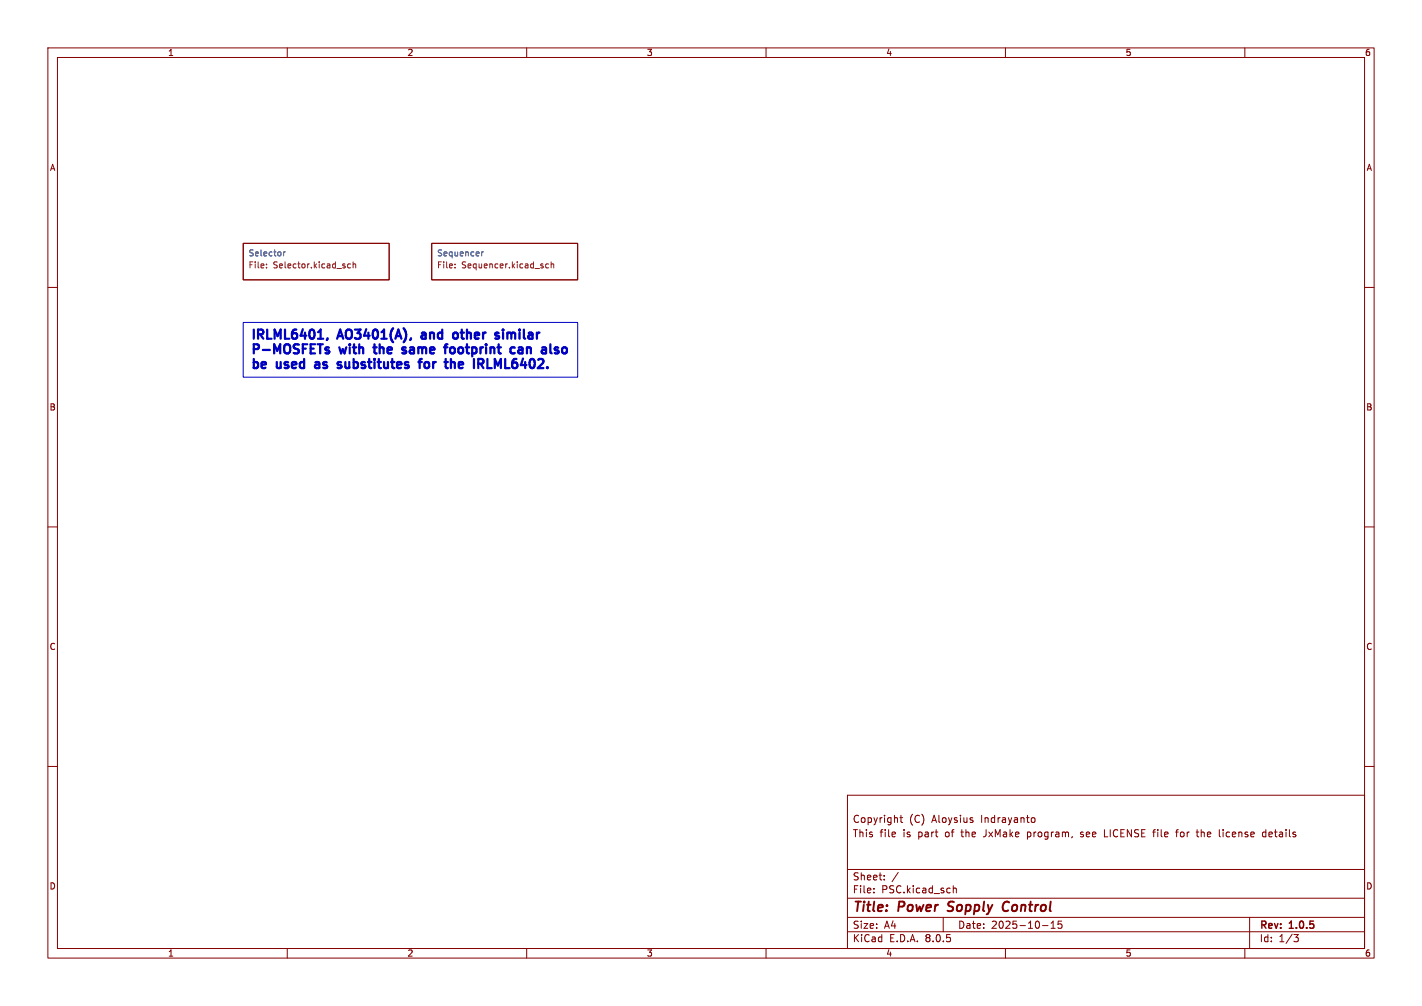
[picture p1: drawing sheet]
<svg xmlns="http://www.w3.org/2000/svg" width="297mm" height="210mm" viewBox="0 0 297 210" stroke-linecap="round" stroke-linejoin="round" font-family="sans-serif">
<g fill="none" stroke="#840000" stroke-width=".21">
<path d="M10 10h277v190h-277zM12 12h273v186h-273zM60 10v2M110 10v2M160 10v2M210 10v2M260 10v2M10 60h2M50.8 50.8h30.5v7.6h-30.5zM90.2 50.8h30.4v7.6h-30.4zM285 60h2M10 110h2"/>
<path d="M285 110h2M10 160h2M285 160h2M177 166h108v32h-108zM188 170.7h.5M188.2 170.2v1.3l.3 .2M203 171.2l.2 .2-.2 .3M203 170.7l.2 .1M214.6 173.7v1.5M214.6 174.6l.1 .1M214.7 173.7l-.1 .1M215.5 170.8l.4-.1 .3 .3-.2 .6h-.5"/>
<path d="M225.7 174.6l.4 .1M225.9 173.7l-.2 .2 .2 .3M230.7 173.2v1.5h.7M240.7 173.7h.6M241.3 173.2l-.3 .1M245.5 173.7h.6M246.1 173.2l-.4 .2v1.3M249.8 173.7h.6M250.1 174.6l.3 .1M255.5 173.2v.1M255.5 173.7v1M264.4 173.8l-.4-.1-.3 .3 .1 .6h.6"/>
<path d="M264.4 173.2v1.5M60 198v2M110 198v2M160 198v2M177 194.5h108M177 191.5h108M177 187.5h108M177 181.5h108M182.5 186.3v.1M182.5 185.5v.1M184.7 183.6v.1M184.7 182.8v.1"/>
<path d="M187.6 182.1l-1.3 2M197 191.5v3M199.1 184.9v1.5M199.1 185.5l.2-.1 .4 .1v.9M210 198v2M217.7 193.2h1.2M219.5 193.8h.9M219.5 192.7l.5-.4v1.5M221.7 192.3h-.7v.7l.2-.1h.5l.1 .3-.1 .5-.2 .1-.5-.1M260 198v2M261 191.5v6.5M270.2 195.1h1l-.5 .6 .4 .1 .1 .5-.3 .3h-.4"/>
</g>
<path d="M197.9 190.1l.3 .1M198.2 188.4l-.1 .6M210.4 188.2a1.07 1.07 0 0 0-1 .8 1.07 1.07 0 0 0 .6 1.2l.5-.1" fill="none" stroke="#840000" stroke-width=".4"/>
<path d="M59.2 52.6v.8M59.6 52.6l-.4 .2M100.6 52.6v.8M101 52.6l-.4 .2" fill="none" stroke="#006464" stroke-width=".21"/>
<path d="M55.7 55.8v.1M55.7 55.1v.2M73.2 55.1h-.4l-.2 .2 .1 .6h.5M73.7 55.2l.5-.1 .1 .8M73.7 54.7v1.2M95 55.8v.1M95 55.1v.2M114.6 55.1h-.4l-.2 .2 .1 .6h.5M115.1 55.2l.5-.1 .1 .8M115.1 54.7v1.2" fill="none" stroke="#725600" stroke-width=".21"/>
<path d="M50.8 67.3h69.8v11.4h-69.8z" fill="none" stroke="#0000c2" stroke-width=".21"/>
<g fill="none" stroke="#0000c2" stroke-width=".48">
<path d="M53 68.8v1.9M53 71.9v1.9M53 74.9v1.9M55 69.4l-.2-.5-.9-.1v1.9M55.8 68.8v1.9M57.3 71.9v1.9M57.3 70.7v-1.9l.7 1.4 .6-1.4v1.9M58.5 71.9v1.9M59.5 68.8v1.9M61.9 68.8a.68 .68 0 0 0-.8 .5M63.2 68.7l-.4 1.4M63.2 71.9v1.9"/>
<path d="M63.5 74.9v1.9M64.6 69.5l.2-.5 .3-.2 .4 .2 .2 .5M64.9 71.9v1.9M66.5 76.1h-.4a.37 .37 0 0 0-.3 .4 .37 .37 0 0 0 .3 .3h.4M66.6 69.3l.4-.5v1.9M66.9 71.9v1.9M68.2 73.1l.5 .1 .1 .3-.3 .3h-.4M68.2 72.5l.5 .1M68.4 70.6l-.2 .4M70.4 70.7l.6-1.9 .7 1.9M70.8 76.2l.4 .1 .1 .3-.3 .2h-.3M72.2 69.4a.64 .64 0 0 1 .7-.6 .64 .64 0 0 1 .6 .6"/>
<path d="M73.9 74.9v1.9M74.1 68.8h1.2l-.6 .7M75 71.9v1.9M76.5 68.7l-.5 1.4M77.1 74.9v1.7M77.9 69.5l.1-.5 .3-.2 .5 .2 .1 .5M78.2 73.5l.1 .2 .4 .1M78.2 74.9v.2M79.1 74.9v1.7M79.3 71.9v1.9M79.8 69.3l.4-.5v1.9M81.9 74.9v1.7"/>
<path d="M82.1 68.5l-.4 .8M82.6 70.7l.6-1.9 .6 1.9M84.3 68.5l.4 .8M84.8 73.5l-.2 .3h-.4M85.6 73.5l.1 .2M85.8 72.5h.4l.3 .3M87.4 72.5v1.3M87.6 75.2v1.6M88.6 69.4l-.5 .1M88.6 75.9v.6l.4 .3 .6-.1v-.8M88.7 70h-.4a.37 .37 0 0 0-.3 .3 .37 .37 0 0 0 .3 .4h.4M88.7 72.5h-.2l-.3 .3-.3-.3-.5 .2"/>
<path d="M92.4 68.8v1.9M93 72.1v1.7M93.1 74.9v1.7M94.2 74.9v1.9M94.8 69.5l.5-.1 .3 .4v.5l-.2 .3h-.6M94.9 72.7v.9l-.3 .2-.5-.2M95.8 76.6l.3 .2h.5M96.2 69.4h.7M96.4 68.8v1.6M97.5 68.8v1.9M97.5 71.9v1.6M99 74.9v1.9"/>
<path d="M99.9 74.9v1.9M101.8 74.9v1.9h.9M103.3 74.9v1.9M104.2 71.9v1.6M104.6 74.9v1.9M105.1 68.8v.2M105.1 69.4v1.3M105.5 74.9v1.9M106 69.4v1.3M106.2 69.4l-.2 .2M108.5 68.8v.2M109.1 73l-.6 .1a.37 .37 0 0 0-.3 .3 .37 .37 0 0 0 .3 .4l.6-.1"/>
<path d="M109.1 72.8v1M109.2 74.8l-.4 1.4M109.4 68.8v1.6M110.1 72.5v1.3M115 71.9v1.6M116.1 72.5l.5 .1M116.4 73.1l.3 .3-.3 .4M118 72.5l-.4 .1-.2 .3 .1 .7 .5 .2"/>
</g>
<g font-size="2.8" fill="#840000">
<text x="178" y="190.9">Title:</text>
<text x="187.7" y="190.9">Power</text>
<text x="198.8" y="190.9">Sopply</text>
<text x="211.1" y="190.9">Control</text>
</g>
<g font-size="2.7" fill="#0000c2">
<text x="52.2" y="72.1">IRLML6401,</text>
<text x="52.2" y="75.1">P-MOSFETs</text>
<text x="71" y="72.1">AO3401(A),</text>
<text x="71.3" y="75.1">with</text>
<text x="79.5" y="75.1">the</text>
<text x="86.5" y="75.1">same</text>
<text x="89.4" y="72.1">and</text>
<text x="96.4" y="75.1">footprint</text>
<text x="97.1" y="72.1">other</text>
<text x="106.9" y="72.1">similar</text>
<text x="111.2" y="75.1">can</text>
<text x="118.8" y="75.1">also</text>
<text x="52.2" y="78.2">be</text>
<text x="58.1" y="78.2">used</text>
<text x="67.2" y="78.2">as</text>
<text x="73" y="78.2">substitutes</text>
<text x="91.1" y="78.2">for</text>
<text x="97.6" y="78.2">the</text>
<text x="104.5" y="78.2">IRLML6402.</text>
</g>
<g font-size="2.1" fill="#840000">
<text x="178" y="172">Copyright</text>
<text x="189.9" y="172">(C)</text>
<text x="194.7" y="172">Aloysius</text>
<text x="205" y="172">Indrayanto</text>
<text x="178" y="175">This</text>
<text x="183.7" y="175">file</text>
<text x="188.7" y="175">is</text>
<text x="191.9" y="175">part</text>
<text x="197.7" y="175">of</text>
<text x="201.2" y="175">the</text>
<text x="206" y="175">JxMake</text>
<text x="215.2" y="175">program,</text>
<text x="226.5" y="175">see</text>
<text x="231.6" y="175">LICENSE</text>
<text x="242.1" y="175">file</text>
<text x="247" y="175">for</text>
<text x="251.5" y="175">the</text>
<text x="256.3" y="175">license</text>
<text x="265.5" y="175">details</text>
<text x="178" y="184">Sheet:</text>
<text x="178" y="186.7">File:</text>
<text x="184.1" y="186.7">PSC.kicad_sch</text>
<text x="178" y="196.9">KiCad</text>
<text x="178" y="194.1">Size:</text>
<text x="184.7" y="194.1">A4</text>
<text x="185.7" y="196.9">E.D.A.</text>
<text x="193.3" y="196.9">8.0.5</text>
<text x="200" y="194.1">Date:</text>
<text x="207" y="194.1">2025-10-15</text>
<text x="263" y="194.3">Rev:</text>
<text x="263" y="196.9">Id:</text>
<text x="267.1" y="196.9">1/3</text>
<text x="269.4" y="194.3">1.0.5</text>
</g>
<g font-size="1.8" fill="#840000">
<text x="35" y="11.9">1</text>
<text x="85" y="11.9">2</text>
<text x="135" y="11.9">3</text>
<text x="185" y="11.9">4</text>
<text x="235" y="11.9">5</text>
<text x="285" y="11.9">6</text>
<text x="10.3" y="35.9">A</text>
<text x="285.3" y="35.9">A</text>
<text x="10.3" y="85.9">B</text>
<text x="285.3" y="85.9">B</text>
<text x="10.3" y="135.9">C</text>
<text x="285.3" y="135.9">C</text>
<text x="10.3" y="185.9">D</text>
<text x="285.3" y="185.9">D</text>
<text x="35" y="199.9">1</text>
<text x="85" y="199.9">2</text>
<text x="135" y="199.9">3</text>
<text x="185" y="199.9">4</text>
<text x="235" y="199.9">5</text>
<text x="285" y="199.9">6</text>
</g>
<g font-size="1.8" fill="#006464">
<text x="51.8" y="53.6">Selector</text>
<text x="91.2" y="53.6">Sequencer</text>
</g>
<g font-size="1.8" fill="#725600">
<text x="51.8" y="56.3">File:</text>
<text x="57" y="56.3">Selector.kicad_sch</text>
<text x="91.2" y="56.3">File:</text>
<text x="96.4" y="56.3">Sequencer.kicad_sch</text>
</g>
</svg>
